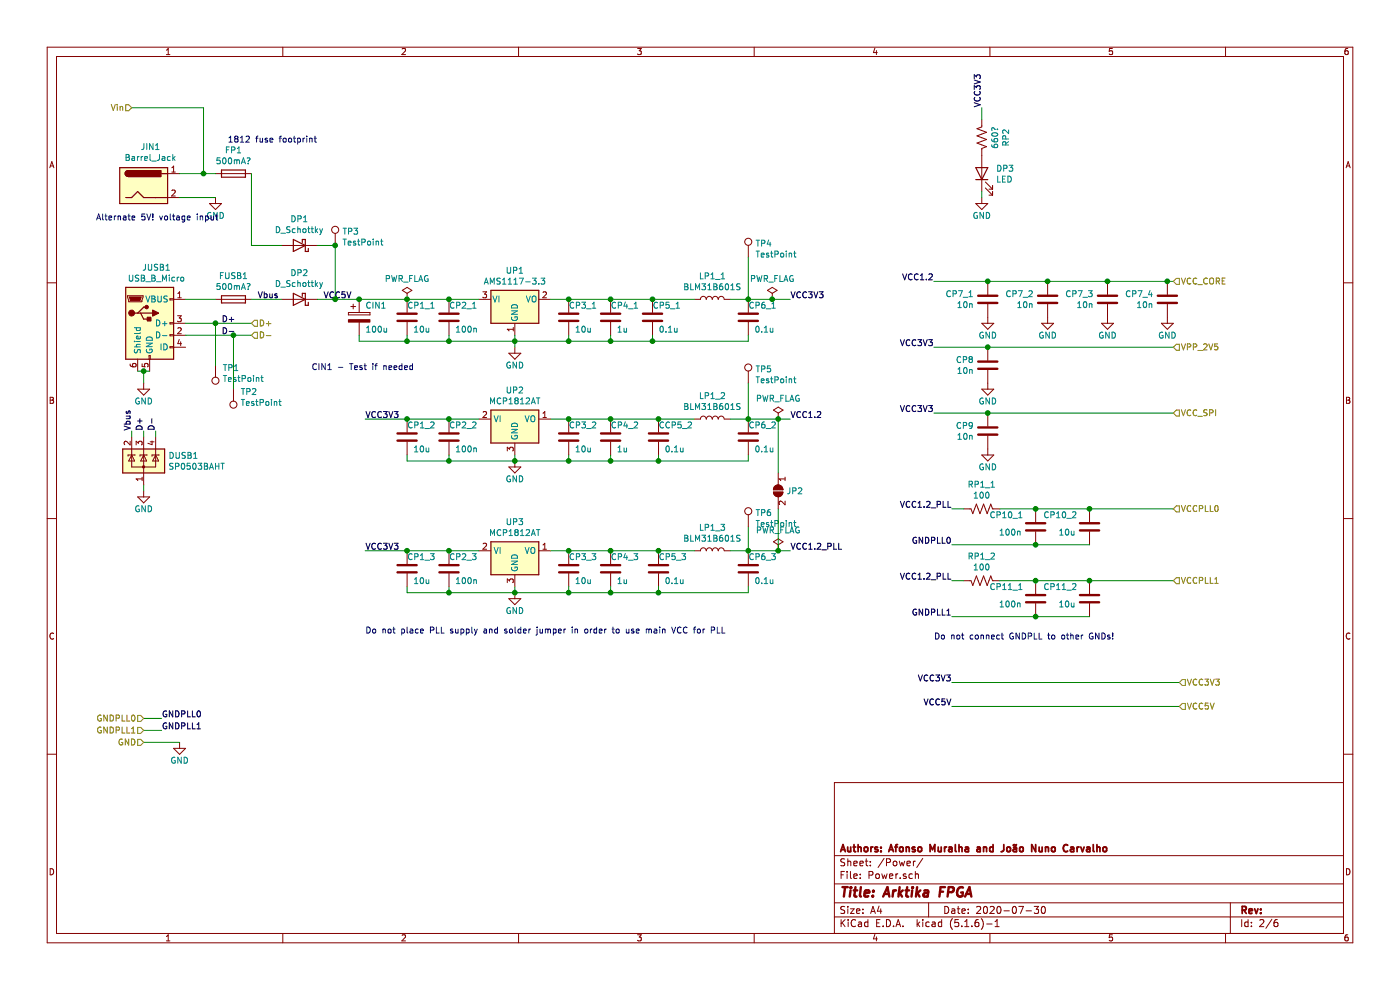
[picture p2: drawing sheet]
EESchema Schematic File Version 4
EELAYER 30 0
EELAYER END
$Descr A4 11693 8268
encoding utf-8
Sheet 2 6
Title "Arktika FPGA"
Date "2020-07-30"
Rev ""
Comp "Authors: Afonso Muralha and João Nuno Carvalho"
Comment1 ""
Comment2 ""
Comment3 ""
Comment4 ""
$EndDescr
$Comp
L arktika-fpga-rescue:MCP1812AT-Regulator_Linear U?
U 1 1
P 4300 3500
AR Path="/5F40A15A" Ref="U?"  Part="1" 
AR Path="/5F3E98C5/5F40A15A" Ref="UP2"  Part="1" 
F 0 "UP2" H 4300 3742 50  0000 C CNN
F 1 "MCP1812AT" H 4300 3651 50  0000 C CNN
F 2 "Package_TO_SOT_SMD:SOT-23" H 4200 3650 50  0001 C CNN
F 3 "https://pt.mouser.com/datasheet/2/268/MCP1811A-11B-12A-12B-Family-Data-Sheet-DS20006088A-1488740.pdf" H 4300 3750 50  0001 C CNN
	1    4300 3500
	1    0    0    -1  
$EndComp
$Comp
L arktika-fpga-rescue:C-Device C?
U 1 1
P 4750 3650
AR Path="/5F40A166" Ref="C?"  Part="1" 
AR Path="/5F3E98C5/5F40A166" Ref="CP3_2"  Part="1" 
F 0 "CP3_2" H 4750 3750 50  0000 L CNN
F 1 "10u" H 4800 3550 50  0000 L CNN
F 2 "Capacitor_SMD:C_0603_1608Metric_Pad1.05x0.95mm_HandSolder" H 4788 3500 50  0001 C CNN
F 3 "~" H 4750 3650 50  0001 C CNN
	1    4750 3650
	1    0    0    -1  
$EndComp
$Comp
L arktika-fpga-rescue:C-Device C?
U 1 1
P 5100 3650
AR Path="/5F40A16C" Ref="C?"  Part="1" 
AR Path="/5F3E98C5/5F40A16C" Ref="CP4_2"  Part="1" 
F 0 "CP4_2" H 5100 3750 50  0000 L CNN
F 1 "1u" H 5150 3550 50  0000 L CNN
F 2 "Capacitor_SMD:C_0603_1608Metric_Pad1.05x0.95mm_HandSolder" H 5138 3500 50  0001 C CNN
F 3 "~" H 5100 3650 50  0001 C CNN
	1    5100 3650
	1    0    0    -1  
$EndComp
Connection ~ 4750 3500
Wire Wire Line
	4750 3500 5100 3500
Connection ~ 5100 3500
Wire Wire Line
	4600 3500 4750 3500
Wire Wire Line
	5100 3800 5100 3850
Wire Wire Line
	5100 3850 4750 3850
Wire Wire Line
	4750 3800 4750 3850
Connection ~ 4750 3850
Text Label 6600 3500 0    50   ~ 0
VCC1.2
$Comp
L arktika-fpga-rescue:C-Device C?
U 1 1
P 3400 3650
AR Path="/5F40A17B" Ref="C?"  Part="1" 
AR Path="/5F3E98C5/5F40A17B" Ref="CP1_2"  Part="1" 
F 0 "CP1_2" H 3400 3750 50  0000 L CNN
F 1 "10u" H 3450 3550 50  0000 L CNN
F 2 "Capacitor_SMD:C_0603_1608Metric_Pad1.05x0.95mm_HandSolder" H 3438 3500 50  0001 C CNN
F 3 "~" H 3400 3650 50  0001 C CNN
	1    3400 3650
	1    0    0    -1  
$EndComp
$Comp
L arktika-fpga-rescue:C-Device C?
U 1 1
P 3750 3650
AR Path="/5F40A181" Ref="C?"  Part="1" 
AR Path="/5F3E98C5/5F40A181" Ref="CP2_2"  Part="1" 
F 0 "CP2_2" H 3750 3750 50  0000 L CNN
F 1 "100n" H 3800 3550 50  0000 L CNN
F 2 "Capacitor_SMD:C_0603_1608Metric_Pad1.05x0.95mm_HandSolder" H 3788 3500 50  0001 C CNN
F 3 "~" H 3750 3650 50  0001 C CNN
	1    3750 3650
	1    0    0    -1  
$EndComp
Connection ~ 3750 3500
Wire Wire Line
	3750 3500 4000 3500
Wire Wire Line
	3400 3800 3400 3850
Wire Wire Line
	3400 3850 3750 3850
Wire Wire Line
	3750 3800 3750 3850
Connection ~ 3750 3850
Wire Wire Line
	3750 3850 4300 3850
$Comp
L arktika-fpga-rescue:GND-power #PWR?
U 1 1
P 4300 3850
AR Path="/5F40A18E" Ref="#PWR?"  Part="1" 
AR Path="/5F3E98C5/5F40A18E" Ref="#PWR0104"  Part="1" 
F 0 "#PWR0104" H 4300 3600 50  0001 C CNN
F 1 "GND" H 4300 3700 50  0000 C CNN
F 2 "" H 4300 3850 50  0001 C CNN
F 3 "" H 4300 3850 50  0001 C CNN
	1    4300 3850
	1    0    0    -1  
$EndComp
Connection ~ 4300 3850
Wire Wire Line
	4300 3850 4750 3850
Wire Wire Line
	4300 3800 4300 3850
Text Label 3050 3500 0    50   ~ 0
VCC3V3
Wire Wire Line
	3050 3500 3400 3500
Connection ~ 3400 3500
Wire Wire Line
	3400 3500 3750 3500
$Comp
L arktika-fpga-rescue:MCP1812AT-Regulator_Linear U?
U 1 1
P 4300 4600
AR Path="/5F40A1B0" Ref="U?"  Part="1" 
AR Path="/5F3E98C5/5F40A1B0" Ref="UP3"  Part="1" 
F 0 "UP3" H 4300 4842 50  0000 C CNN
F 1 "MCP1812AT" H 4300 4751 50  0000 C CNN
F 2 "Package_TO_SOT_SMD:SOT-23" H 4200 4750 50  0001 C CNN
F 3 "https://pt.mouser.com/datasheet/2/268/MCP1811A-11B-12A-12B-Family-Data-Sheet-DS20006088A-1488740.pdf" H 4300 4850 50  0001 C CNN
	1    4300 4600
	1    0    0    -1  
$EndComp
$Comp
L arktika-fpga-rescue:C-Device C?
U 1 1
P 4750 4750
AR Path="/5F40A1B6" Ref="C?"  Part="1" 
AR Path="/5F3E98C5/5F40A1B6" Ref="CP3_3"  Part="1" 
F 0 "CP3_3" H 4750 4850 50  0000 L CNN
F 1 "10u" H 4800 4650 50  0000 L CNN
F 2 "Capacitor_SMD:C_0603_1608Metric_Pad1.05x0.95mm_HandSolder" H 4788 4600 50  0001 C CNN
F 3 "~" H 4750 4750 50  0001 C CNN
	1    4750 4750
	1    0    0    -1  
$EndComp
$Comp
L arktika-fpga-rescue:C-Device C?
U 1 1
P 5100 4750
AR Path="/5F40A1BC" Ref="C?"  Part="1" 
AR Path="/5F3E98C5/5F40A1BC" Ref="CP4_3"  Part="1" 
F 0 "CP4_3" H 5100 4850 50  0000 L CNN
F 1 "1u" H 5150 4650 50  0000 L CNN
F 2 "Capacitor_SMD:C_0603_1608Metric_Pad1.05x0.95mm_HandSolder" H 5138 4600 50  0001 C CNN
F 3 "~" H 5100 4750 50  0001 C CNN
	1    5100 4750
	1    0    0    -1  
$EndComp
Connection ~ 4750 4600
Wire Wire Line
	4750 4600 5100 4600
Connection ~ 5100 4600
Wire Wire Line
	4600 4600 4750 4600
Wire Wire Line
	5100 4900 5100 4950
Wire Wire Line
	5100 4950 4750 4950
Wire Wire Line
	4750 4900 4750 4950
Connection ~ 4750 4950
Text Label 6600 4600 0    50   ~ 0
VCC1.2_PLL
$Comp
L arktika-fpga-rescue:C-Device C?
U 1 1
P 3400 4750
AR Path="/5F40A1CB" Ref="C?"  Part="1" 
AR Path="/5F3E98C5/5F40A1CB" Ref="CP1_3"  Part="1" 
F 0 "CP1_3" H 3400 4850 50  0000 L CNN
F 1 "10u" H 3450 4650 50  0000 L CNN
F 2 "Capacitor_SMD:C_0603_1608Metric_Pad1.05x0.95mm_HandSolder" H 3438 4600 50  0001 C CNN
F 3 "~" H 3400 4750 50  0001 C CNN
	1    3400 4750
	1    0    0    -1  
$EndComp
$Comp
L arktika-fpga-rescue:C-Device C?
U 1 1
P 3750 4750
AR Path="/5F40A1D1" Ref="C?"  Part="1" 
AR Path="/5F3E98C5/5F40A1D1" Ref="CP2_3"  Part="1" 
F 0 "CP2_3" H 3750 4850 50  0000 L CNN
F 1 "100n" H 3800 4650 50  0000 L CNN
F 2 "Capacitor_SMD:C_0603_1608Metric_Pad1.05x0.95mm_HandSolder" H 3788 4600 50  0001 C CNN
F 3 "~" H 3750 4750 50  0001 C CNN
	1    3750 4750
	1    0    0    -1  
$EndComp
Connection ~ 3750 4600
Wire Wire Line
	3750 4600 4000 4600
Wire Wire Line
	3400 4900 3400 4950
Wire Wire Line
	3400 4950 3750 4950
Wire Wire Line
	3750 4900 3750 4950
Connection ~ 3750 4950
Wire Wire Line
	3750 4950 4300 4950
$Comp
L arktika-fpga-rescue:GND-power #PWR?
U 1 1
P 4300 4950
AR Path="/5F40A1DE" Ref="#PWR?"  Part="1" 
AR Path="/5F3E98C5/5F40A1DE" Ref="#PWR0105"  Part="1" 
F 0 "#PWR0105" H 4300 4700 50  0001 C CNN
F 1 "GND" H 4300 4800 50  0000 C CNN
F 2 "" H 4300 4950 50  0001 C CNN
F 3 "" H 4300 4950 50  0001 C CNN
	1    4300 4950
	1    0    0    -1  
$EndComp
Connection ~ 4300 4950
Wire Wire Line
	4300 4950 4750 4950
Wire Wire Line
	4300 4900 4300 4950
Text Label 3050 4600 0    50   ~ 0
VCC3V3
Wire Wire Line
	3050 4600 3400 4600
Connection ~ 3400 4600
Wire Wire Line
	3400 4600 3750 4600
Text Label 7950 4850 2    50   ~ 0
VCC1.2_PLL
$Comp
L arktika-fpga-rescue:R_US-Device R?
U 1 1
P 8200 4850
AR Path="/5F40A1F2" Ref="R?"  Part="1" 
AR Path="/5F3E98C5/5F40A1F2" Ref="RP1_2"  Part="1" 
F 0 "RP1_2" V 7995 4850 50  0000 C CNN
F 1 "100" V 8086 4850 50  0000 C CNN
F 2 "Resistor_SMD:R_0603_1608Metric_Pad1.05x0.95mm_HandSolder" V 8240 4840 50  0001 C CNN
F 3 "~" H 8200 4850 50  0001 C CNN
	1    8200 4850
	0    -1   1    0   
$EndComp
$Comp
L arktika-fpga-rescue:C-Device C?
U 1 1
P 9100 5000
AR Path="/5F40A1F8" Ref="C?"  Part="1" 
AR Path="/5F3E98C5/5F40A1F8" Ref="CP11_2"  Part="1" 
F 0 "CP11_2" H 9200 5100 50  0000 L CNN
F 1 "10u" H 9215 4955 50  0000 L CNN
F 2 "Capacitor_SMD:C_0603_1608Metric_Pad1.05x0.95mm_HandSolder" H 9138 4850 50  0001 C CNN
F 3 "~" H 9100 5000 50  0001 C CNN
	1    9100 5000
	-1   0    0    -1  
$EndComp
$Comp
L arktika-fpga-rescue:C-Device C?
U 1 1
P 8650 5000
AR Path="/5F40A1FE" Ref="C?"  Part="1" 
AR Path="/5F3E98C5/5F40A1FE" Ref="CP11_1"  Part="1" 
F 0 "CP11_1" H 8750 5100 50  0000 L CNN
F 1 "100n" H 8765 4955 50  0000 L CNN
F 2 "Capacitor_SMD:C_0603_1608Metric_Pad1.05x0.95mm_HandSolder" H 8688 4850 50  0001 C CNN
F 3 "~" H 8650 5000 50  0001 C CNN
	1    8650 5000
	-1   0    0    -1  
$EndComp
Connection ~ 8650 4850
Connection ~ 9100 4850
Wire Wire Line
	9100 4850 8650 4850
Text Label 7950 5150 2    50   ~ 0
GNDPLL1
Wire Wire Line
	8650 4850 8350 4850
Wire Wire Line
	8050 4850 7950 4850
Wire Wire Line
	9100 5150 8650 5150
Connection ~ 8650 5150
Wire Wire Line
	8650 5150 7950 5150
Text Notes 7800 5350 0    50   ~ 0
Do not connect GNDPLL to other GNDs!\n
Text Label 7950 4250 2    50   ~ 0
VCC1.2_PLL
$Comp
L arktika-fpga-rescue:R_US-Device R?
U 1 1
P 8200 4250
AR Path="/5F40A210" Ref="R?"  Part="1" 
AR Path="/5F3E98C5/5F40A210" Ref="RP1_1"  Part="1" 
F 0 "RP1_1" V 7995 4250 50  0000 C CNN
F 1 "100" V 8086 4250 50  0000 C CNN
F 2 "Resistor_SMD:R_0603_1608Metric_Pad1.05x0.95mm_HandSolder" V 8240 4240 50  0001 C CNN
F 3 "~" H 8200 4250 50  0001 C CNN
	1    8200 4250
	0    -1   1    0   
$EndComp
$Comp
L arktika-fpga-rescue:C-Device C?
U 1 1
P 9100 4400
AR Path="/5F40A216" Ref="C?"  Part="1" 
AR Path="/5F3E98C5/5F40A216" Ref="CP10_2"  Part="1" 
F 0 "CP10_2" H 9200 4500 50  0000 L CNN
F 1 "10u" H 9215 4355 50  0000 L CNN
F 2 "Capacitor_SMD:C_0603_1608Metric_Pad1.05x0.95mm_HandSolder" H 9138 4250 50  0001 C CNN
F 3 "~" H 9100 4400 50  0001 C CNN
	1    9100 4400
	-1   0    0    -1  
$EndComp
$Comp
L arktika-fpga-rescue:C-Device C?
U 1 1
P 8650 4400
AR Path="/5F40A21C" Ref="C?"  Part="1" 
AR Path="/5F3E98C5/5F40A21C" Ref="CP10_1"  Part="1" 
F 0 "CP10_1" H 8750 4500 50  0000 L CNN
F 1 "100n" H 8765 4355 50  0000 L CNN
F 2 "Capacitor_SMD:C_0603_1608Metric_Pad1.05x0.95mm_HandSolder" H 8688 4250 50  0001 C CNN
F 3 "~" H 8650 4400 50  0001 C CNN
	1    8650 4400
	-1   0    0    -1  
$EndComp
Connection ~ 8650 4250
Connection ~ 9100 4250
Wire Wire Line
	9100 4250 8650 4250
Text Label 7950 4550 2    50   ~ 0
GNDPLL0
Wire Wire Line
	8650 4250 8350 4250
Wire Wire Line
	8050 4250 7950 4250
Wire Wire Line
	9100 4550 8650 4550
Connection ~ 8650 4550
Wire Wire Line
	8650 4550 7950 4550
Wire Wire Line
	5100 4600 5500 4600
Wire Wire Line
	6500 3950 6500 3500
Wire Wire Line
	6500 4250 6500 4600
Text Notes 3050 5300 0    50   ~ 0
Do not place PLL supply and solder jumper in order to use main VCC for PLL\n
Wire Wire Line
	1200 4050 1200 4100
$Comp
L arktika-fpga-rescue:GND-power #PWR?
U 1 1
P 1200 4100
AR Path="/5F40A231" Ref="#PWR?"  Part="1" 
AR Path="/5F3E98C5/5F40A231" Ref="#PWR0106"  Part="1" 
F 0 "#PWR0106" H 1200 3850 50  0001 C CNN
F 1 "GND" H 1200 3950 50  0000 C CNN
F 2 "" H 1200 4100 50  0001 C CNN
F 3 "" H 1200 4100 50  0001 C CNN
	1    1200 4100
	1    0    0    -1  
$EndComp
Wire Wire Line
	1100 3600 1100 3650
Wire Wire Line
	1200 3600 1200 3650
Wire Wire Line
	1300 3600 1300 3650
Text Label 1300 3600 1    50   ~ 0
D-
Text Label 1200 3600 1    50   ~ 0
D+
Text Label 1100 3600 1    50   ~ 0
Vbus
$Comp
L arktika-fpga-rescue:SP0503BAHT-Power_Protection D?
U 1 1
P 1200 3850
AR Path="/5F40A23D" Ref="D?"  Part="1" 
AR Path="/5F3E98C5/5F40A23D" Ref="DUSB1"  Part="1" 
F 0 "DUSB1" H 1405 3896 50  0000 L CNN
F 1 "SP0503BAHT" H 1405 3805 50  0000 L CNN
F 2 "Package_TO_SOT_SMD:SOT-143" H 1425 3800 50  0001 L CNN
F 3 "http://www.littelfuse.com/~/media/files/littelfuse/technical%20resources/documents/data%20sheets/sp05xxba.pdf" H 1325 3975 50  0001 C CNN
	1    1200 3850
	1    0    0    -1  
$EndComp
Wire Wire Line
	5100 2500 5450 2500
Text Label 6600 2500 0    50   ~ 0
VCC3V3
Wire Wire Line
	4750 2850 4300 2850
Connection ~ 4750 2850
Wire Wire Line
	4750 2800 4750 2850
Wire Wire Line
	5100 2850 4750 2850
Wire Wire Line
	5100 2800 5100 2850
Wire Wire Line
	3750 2850 4300 2850
Connection ~ 3750 2850
Wire Wire Line
	3750 2800 3750 2850
Wire Wire Line
	4300 2850 4300 2900
Connection ~ 4300 2850
Wire Wire Line
	3400 2850 3750 2850
Wire Wire Line
	3400 2800 3400 2850
Wire Wire Line
	3750 2500 4000 2500
Wire Wire Line
	4600 2500 4750 2500
Connection ~ 5100 2500
Wire Wire Line
	4750 2500 5100 2500
Connection ~ 4750 2500
$Comp
L arktika-fpga-rescue:C-Device C?
U 1 1
P 5100 2650
AR Path="/5F40A256" Ref="C?"  Part="1" 
AR Path="/5F3E98C5/5F40A256" Ref="CP4_1"  Part="1" 
F 0 "CP4_1" H 5100 2750 50  0000 L CNN
F 1 "1u" H 5150 2550 50  0000 L CNN
F 2 "Capacitor_SMD:C_0603_1608Metric_Pad1.05x0.95mm_HandSolder" H 5138 2500 50  0001 C CNN
F 3 "~" H 5100 2650 50  0001 C CNN
	1    5100 2650
	1    0    0    -1  
$EndComp
$Comp
L arktika-fpga-rescue:C-Device C?
U 1 1
P 4750 2650
AR Path="/5F40A25C" Ref="C?"  Part="1" 
AR Path="/5F3E98C5/5F40A25C" Ref="CP3_1"  Part="1" 
F 0 "CP3_1" H 4750 2750 50  0000 L CNN
F 1 "10u" H 4800 2550 50  0000 L CNN
F 2 "Capacitor_SMD:C_0603_1608Metric_Pad1.05x0.95mm_HandSolder" H 4788 2500 50  0001 C CNN
F 3 "~" H 4750 2650 50  0001 C CNN
	1    4750 2650
	1    0    0    -1  
$EndComp
Connection ~ 3750 2500
$Comp
L arktika-fpga-rescue:C-Device C?
U 1 1
P 3750 2650
AR Path="/5F40A263" Ref="C?"  Part="1" 
AR Path="/5F3E98C5/5F40A263" Ref="CP2_1"  Part="1" 
F 0 "CP2_1" H 3750 2750 50  0000 L CNN
F 1 "100n" H 3800 2550 50  0000 L CNN
F 2 "Capacitor_SMD:C_0603_1608Metric_Pad1.05x0.95mm_HandSolder" H 3788 2500 50  0001 C CNN
F 3 "~" H 3750 2650 50  0001 C CNN
	1    3750 2650
	1    0    0    -1  
$EndComp
Wire Wire Line
	3400 2500 3750 2500
Connection ~ 3400 2500
$Comp
L arktika-fpga-rescue:C-Device C?
U 1 1
P 3400 2650
AR Path="/5F40A26B" Ref="C?"  Part="1" 
AR Path="/5F3E98C5/5F40A26B" Ref="CP1_1"  Part="1" 
F 0 "CP1_1" H 3400 2750 50  0000 L CNN
F 1 "10u" H 3450 2550 50  0000 L CNN
F 2 "Capacitor_SMD:C_0603_1608Metric_Pad1.05x0.95mm_HandSolder" H 3438 2500 50  0001 C CNN
F 3 "~" H 3400 2650 50  0001 C CNN
	1    3400 2650
	1    0    0    -1  
$EndComp
Wire Wire Line
	4300 2800 4300 2850
$Comp
L arktika-fpga-rescue:GND-power #PWR?
U 1 1
P 4300 2900
AR Path="/5F40A272" Ref="#PWR?"  Part="1" 
AR Path="/5F3E98C5/5F40A272" Ref="#PWR0107"  Part="1" 
F 0 "#PWR0107" H 4300 2650 50  0001 C CNN
F 1 "GND" H 4300 2750 50  0000 C CNN
F 2 "" H 4300 2900 50  0001 C CNN
F 3 "" H 4300 2900 50  0001 C CNN
	1    4300 2900
	1    0    0    -1  
$EndComp
Wire Wire Line
	1200 3100 1200 3200
Wire Wire Line
	1550 2800 1950 2800
Wire Wire Line
	1550 2700 1800 2700
$Comp
L arktika-fpga-rescue:Fuse-Device F?
U 1 1
P 1950 2500
AR Path="/5F40A27C" Ref="F?"  Part="1" 
AR Path="/5F3E98C5/5F40A27C" Ref="FUSB1"  Part="1" 
F 0 "FUSB1" V 1753 2500 50  0000 C CNN
F 1 "500mA?" V 1844 2500 50  0000 C CNN
F 2 "Fuse:Fuse_1812_4532Metric_Pad1.30x3.40mm_HandSolder" V 1880 2500 50  0001 C CNN
F 3 "~" H 1950 2500 50  0001 C CNN
	1    1950 2500
	0    1    1    0   
$EndComp
Wire Wire Line
	1200 3100 1250 3100
Connection ~ 1200 3100
Wire Wire Line
	1150 3100 1200 3100
$Comp
L arktika-fpga-rescue:GND-power #PWR?
U 1 1
P 1200 3200
AR Path="/5F40A286" Ref="#PWR?"  Part="1" 
AR Path="/5F3E98C5/5F40A286" Ref="#PWR0108"  Part="1" 
F 0 "#PWR0108" H 1200 2950 50  0001 C CNN
F 1 "GND" H 1200 3050 50  0000 C CNN
F 2 "" H 1200 3200 50  0001 C CNN
F 3 "" H 1200 3200 50  0001 C CNN
	1    1200 3200
	1    0    0    -1  
$EndComp
Text Label 1850 2800 0    50   ~ 0
D-
Text Label 1850 2700 0    50   ~ 0
D+
Text Label 2700 2500 0    50   ~ 0
VCC5V
$Comp
L arktika-fpga-rescue:USB_B_Micro-Connector J?
U 1 1
P 1250 2700
AR Path="/5F40A28F" Ref="J?"  Part="1" 
AR Path="/5F3E98C5/5F40A28F" Ref="JUSB1"  Part="1" 
F 0 "JUSB1" H 1307 3167 50  0000 C CNN
F 1 "USB_B_Micro" H 1307 3076 50  0000 C CNN
F 2 "Connector_USB:USB_Micro-B_Molex-105017-0001" H 1400 2650 50  0001 C CNN
F 3 "~" H 1400 2650 50  0001 C CNN
	1    1250 2700
	1    0    0    -1  
$EndComp
$Comp
L arktika-fpga-rescue:AMS1117-3.3-Regulator_Linear U?
U 1 1
P 4300 2500
AR Path="/5F40A295" Ref="U?"  Part="1" 
AR Path="/5F3E98C5/5F40A295" Ref="UP1"  Part="1" 
F 0 "UP1" H 4300 2742 50  0000 C CNN
F 1 "AMS1117-3.3" H 4300 2651 50  0000 C CNN
F 2 "Package_TO_SOT_SMD:SOT-223-3_TabPin2" H 4300 2700 50  0001 C CNN
F 3 "http://www.advanced-monolithic.com/pdf/ds1117.pdf" H 4400 2250 50  0001 C CNN
	1    4300 2500
	1    0    0    -1  
$EndComp
$Comp
L arktika-fpga-rescue:SolderJumper_2_Open-Jumper JP?
U 1 1
P 6500 4100
AR Path="/5F40A29B" Ref="JP?"  Part="1" 
AR Path="/5F3E98C5/5F40A29B" Ref="JP2"  Part="1" 
F 0 "JP2" V 6500 4168 50  0000 L CNN
F 1 "SolderJumper_2_Open" V 6545 4168 50  0001 L CNN
F 2 "Jumper:SolderJumper-2_P1.3mm_Open_RoundedPad1.0x1.5mm" H 6500 4100 50  0001 C CNN
F 3 "~" H 6500 4100 50  0001 C CNN
	1    6500 4100
	0    1    1    0   
$EndComp
$Comp
L arktika-fpga-rescue:C-Device C?
U 1 1
P 5450 2650
AR Path="/5F40A2A1" Ref="C?"  Part="1" 
AR Path="/5F3E98C5/5F40A2A1" Ref="CP5_1"  Part="1" 
F 0 "CP5_1" H 5450 2750 50  0000 L CNN
F 1 "0.1u" H 5500 2550 50  0000 L CNN
F 2 "Capacitor_SMD:C_0603_1608Metric_Pad1.05x0.95mm_HandSolder" H 5488 2500 50  0001 C CNN
F 3 "~" H 5450 2650 50  0001 C CNN
	1    5450 2650
	1    0    0    -1  
$EndComp
Connection ~ 5450 2500
$Comp
L arktika-fpga-rescue:C-Device C?
U 1 1
P 5500 3650
AR Path="/5F40A2A8" Ref="C?"  Part="1" 
AR Path="/5F3E98C5/5F40A2A8" Ref="CCP5_2"  Part="1" 
F 0 "CCP5_2" H 5500 3750 50  0000 L CNN
F 1 "0.1u" H 5550 3550 50  0000 L CNN
F 2 "Capacitor_SMD:C_0603_1608Metric_Pad1.05x0.95mm_HandSolder" H 5538 3500 50  0001 C CNN
F 3 "~" H 5500 3650 50  0001 C CNN
	1    5500 3650
	1    0    0    -1  
$EndComp
Connection ~ 5100 3850
$Comp
L arktika-fpga-rescue:C-Device C?
U 1 1
P 5500 4750
AR Path="/5F40A2AF" Ref="C?"  Part="1" 
AR Path="/5F3E98C5/5F40A2AF" Ref="CP5_3"  Part="1" 
F 0 "CP5_3" H 5500 4850 50  0000 L CNN
F 1 "0.1u" H 5550 4650 50  0000 L CNN
F 2 "Capacitor_SMD:C_0603_1608Metric_Pad1.05x0.95mm_HandSolder" H 5538 4600 50  0001 C CNN
F 3 "~" H 5500 4750 50  0001 C CNN
	1    5500 4750
	1    0    0    -1  
$EndComp
Connection ~ 5500 3500
Wire Wire Line
	5500 3500 5800 3500
Wire Wire Line
	5100 3500 5500 3500
Wire Wire Line
	5500 3850 5500 3800
Wire Wire Line
	5100 3850 5500 3850
Wire Wire Line
	5500 4900 5500 4950
Wire Wire Line
	5500 4950 5100 4950
Connection ~ 5100 4950
Wire Wire Line
	5500 4600 5800 4600
Connection ~ 5500 4600
Wire Wire Line
	5450 2800 5450 2850
Wire Wire Line
	5450 2850 5100 2850
Connection ~ 5100 2850
Wire Wire Line
	5450 2500 5800 2500
$Comp
L arktika-fpga-rescue:L-Device L?
U 1 1
P 5950 2500
AR Path="/5F40A2C3" Ref="L?"  Part="1" 
AR Path="/5F3E98C5/5F40A2C3" Ref="LP1_1"  Part="1" 
F 0 "LP1_1" V 6140 2500 50  0000 C CNN
F 1 "BLM31B601S" V 6049 2500 50  0000 C CNN
F 2 "Inductor_SMD:L_1206_3216Metric_Pad1.42x1.75mm_HandSolder" H 5950 2500 50  0001 C CNN
F 3 "~" H 5950 2500 50  0001 C CNN
	1    5950 2500
	0    -1   -1   0   
$EndComp
$Comp
L arktika-fpga-rescue:L-Device L?
U 1 1
P 5950 3500
AR Path="/5F40A2C9" Ref="L?"  Part="1" 
AR Path="/5F3E98C5/5F40A2C9" Ref="LP1_2"  Part="1" 
F 0 "LP1_2" V 6140 3500 50  0000 C CNN
F 1 "BLM31B601S" V 6049 3500 50  0000 C CNN
F 2 "Inductor_SMD:L_1206_3216Metric_Pad1.42x1.75mm_HandSolder" H 5950 3500 50  0001 C CNN
F 3 "~" H 5950 3500 50  0001 C CNN
	1    5950 3500
	0    -1   -1   0   
$EndComp
$Comp
L arktika-fpga-rescue:L-Device L?
U 1 1
P 5950 4600
AR Path="/5F40A2CF" Ref="L?"  Part="1" 
AR Path="/5F3E98C5/5F40A2CF" Ref="LP1_3"  Part="1" 
F 0 "LP1_3" V 6140 4600 50  0000 C CNN
F 1 "BLM31B601S" V 6049 4600 50  0000 C CNN
F 2 "Inductor_SMD:L_1206_3216Metric_Pad1.42x1.75mm_HandSolder" H 5950 4600 50  0001 C CNN
F 3 "~" H 5950 4600 50  0001 C CNN
	1    5950 4600
	0    -1   -1   0   
$EndComp
$Comp
L arktika-fpga-rescue:C-Device C?
U 1 1
P 6250 2650
AR Path="/5F40A2D5" Ref="C?"  Part="1" 
AR Path="/5F3E98C5/5F40A2D5" Ref="CP6_1"  Part="1" 
F 0 "CP6_1" H 6250 2750 50  0000 L CNN
F 1 "0.1u" H 6300 2550 50  0000 L CNN
F 2 "Capacitor_SMD:C_0603_1608Metric_Pad1.05x0.95mm_HandSolder" H 6288 2500 50  0001 C CNN
F 3 "~" H 6250 2650 50  0001 C CNN
	1    6250 2650
	1    0    0    -1  
$EndComp
$Comp
L arktika-fpga-rescue:C-Device C?
U 1 1
P 6250 3650
AR Path="/5F40A2DB" Ref="C?"  Part="1" 
AR Path="/5F3E98C5/5F40A2DB" Ref="CP6_2"  Part="1" 
F 0 "CP6_2" H 6250 3750 50  0000 L CNN
F 1 "0.1u" H 6300 3550 50  0000 L CNN
F 2 "Capacitor_SMD:C_0603_1608Metric_Pad1.05x0.95mm_HandSolder" H 6288 3500 50  0001 C CNN
F 3 "~" H 6250 3650 50  0001 C CNN
	1    6250 3650
	1    0    0    -1  
$EndComp
$Comp
L arktika-fpga-rescue:C-Device C?
U 1 1
P 6250 4750
AR Path="/5F40A2E1" Ref="C?"  Part="1" 
AR Path="/5F3E98C5/5F40A2E1" Ref="CP6_3"  Part="1" 
F 0 "CP6_3" H 6250 4850 50  0000 L CNN
F 1 "0.1u" H 6300 4650 50  0000 L CNN
F 2 "Capacitor_SMD:C_0603_1608Metric_Pad1.05x0.95mm_HandSolder" H 6288 4600 50  0001 C CNN
F 3 "~" H 6250 4750 50  0001 C CNN
	1    6250 4750
	1    0    0    -1  
$EndComp
Wire Wire Line
	6100 4600 6250 4600
Connection ~ 6250 4600
Wire Wire Line
	6100 3500 6250 3500
Connection ~ 6250 3500
Wire Wire Line
	6100 2500 6250 2500
Connection ~ 6250 2500
Wire Wire Line
	6250 2800 6250 2850
Wire Wire Line
	6250 2850 5450 2850
Connection ~ 5450 2850
Wire Wire Line
	6250 3500 6500 3500
Connection ~ 6500 3500
Wire Wire Line
	6500 3500 6600 3500
Wire Wire Line
	6250 4600 6500 4600
Connection ~ 6500 4600
Wire Wire Line
	6500 4600 6600 4600
Wire Wire Line
	6250 4900 6250 4950
Wire Wire Line
	6250 4950 5500 4950
Connection ~ 5500 4950
Wire Wire Line
	6250 3800 6250 3850
Wire Wire Line
	6250 3850 5500 3850
Connection ~ 5500 3850
Wire Wire Line
	6250 2500 6450 2500
$Comp
L arktika-fpga-rescue:GND-power #PWR?
U 1 1
P 8250 3750
AR Path="/5F40A2FD" Ref="#PWR?"  Part="1" 
AR Path="/5F3E98C5/5F40A2FD" Ref="#PWR0109"  Part="1" 
F 0 "#PWR0109" H 8250 3500 50  0001 C CNN
F 1 "GND" H 8250 3600 50  0000 C CNN
F 2 "" H 8250 3750 50  0001 C CNN
F 3 "" H 8250 3750 50  0001 C CNN
	1    8250 3750
	-1   0    0    -1  
$EndComp
Text Label 7800 3450 2    50   ~ 0
VCC3V3
Text Label 7800 2900 2    50   ~ 0
VCC3V3
Text Label 7800 2350 2    50   ~ 0
VCC1.2
$Comp
L arktika-fpga-rescue:GND-power #PWR?
U 1 1
P 8250 3200
AR Path="/5F40A306" Ref="#PWR?"  Part="1" 
AR Path="/5F3E98C5/5F40A306" Ref="#PWR0110"  Part="1" 
F 0 "#PWR0110" H 8250 2950 50  0001 C CNN
F 1 "GND" H 8250 3050 50  0000 C CNN
F 2 "" H 8250 3200 50  0001 C CNN
F 3 "" H 8250 3200 50  0001 C CNN
	1    8250 3200
	-1   0    0    -1  
$EndComp
Wire Wire Line
	8250 3450 7800 3450
Connection ~ 8250 3450
$Comp
L arktika-fpga-rescue:C-Device C?
U 1 1
P 8250 3600
AR Path="/5F40A30E" Ref="C?"  Part="1" 
AR Path="/5F3E98C5/5F40A30E" Ref="CP9"  Part="1" 
F 0 "CP9" H 8365 3646 50  0000 L CNN
F 1 "10n" H 8365 3555 50  0000 L CNN
F 2 "Capacitor_SMD:C_0603_1608Metric_Pad1.05x0.95mm_HandSolder" H 8288 3450 50  0001 C CNN
F 3 "~" H 8250 3600 50  0001 C CNN
	1    8250 3600
	-1   0    0    -1  
$EndComp
Wire Wire Line
	8250 2900 7800 2900
Connection ~ 8250 2900
$Comp
L arktika-fpga-rescue:C-Device C?
U 1 1
P 8250 3050
AR Path="/5F40A316" Ref="C?"  Part="1" 
AR Path="/5F3E98C5/5F40A316" Ref="CP8"  Part="1" 
F 0 "CP8" H 8365 3096 50  0000 L CNN
F 1 "10n" H 8365 3005 50  0000 L CNN
F 2 "Capacitor_SMD:C_0603_1608Metric_Pad1.05x0.95mm_HandSolder" H 8288 2900 50  0001 C CNN
F 3 "~" H 8250 3050 50  0001 C CNN
	1    8250 3050
	-1   0    0    -1  
$EndComp
$Comp
L arktika-fpga-rescue:GND-power #PWR?
U 1 1
P 8250 2650
AR Path="/5F40A31C" Ref="#PWR?"  Part="1" 
AR Path="/5F3E98C5/5F40A31C" Ref="#PWR0111"  Part="1" 
F 0 "#PWR0111" H 8250 2400 50  0001 C CNN
F 1 "GND" H 8250 2500 50  0000 C CNN
F 2 "" H 8250 2650 50  0001 C CNN
F 3 "" H 8250 2650 50  0001 C CNN
	1    8250 2650
	-1   0    0    -1  
$EndComp
Text HLabel 9800 2350 2    50   Input ~ 0
VCC_CORE
Text HLabel 9800 2900 2    50   Input ~ 0
VPP_2V5
Text HLabel 9800 3450 2    50   Input ~ 0
VCC_SPI
Text HLabel 9800 4250 2    50   Input ~ 0
VCCPLL0
Text HLabel 9800 4850 2    50   Input ~ 0
VCCPLL1
Wire Wire Line
	8250 2900 9800 2900
Wire Wire Line
	8250 3450 9800 3450
Wire Wire Line
	9100 4250 9800 4250
Wire Wire Line
	9100 4850 9800 4850
Text HLabel 2100 2700 2    50   Input ~ 0
D+
Text HLabel 2100 2800 2    50   Input ~ 0
D-
Text HLabel 9850 5900 2    50   Input ~ 0
VCC5V
$Comp
L arktika-fpga-rescue:CP-Device CIN1
U 1 1
P 3000 2650
F 0 "CIN1" H 3050 2750 50  0000 L CNN
F 1 "100u" H 3050 2550 50  0000 L CNN
F 2 "Capacitor_SMD:C_0603_1608Metric_Pad1.05x0.95mm_HandSolder" H 3038 2500 50  0001 C CNN
F 3 "~" H 3000 2650 50  0001 C CNN
	1    3000 2650
	1    0    0    -1  
$EndComp
Wire Wire Line
	3000 2500 3400 2500
Wire Wire Line
	3000 2800 3000 2850
Wire Wire Line
	3000 2850 3400 2850
Connection ~ 3400 2850
Text Notes 2600 3100 0    50   ~ 0
CIN1 - Test if needed\n
$Comp
L arktika-fpga-rescue:Barrel_Jack-Connector JIN1
U 1 1
P 1200 1550
F 0 "JIN1" H 1257 1875 50  0000 C CNN
F 1 "Barrel_Jack" H 1257 1784 50  0000 C CNN
F 2 "Connectors:Barrel_Jack_CUI_PJ-102AH" H 1250 1510 50  0001 C CNN
F 3 "~" H 1250 1510 50  0001 C CNN
	1    1200 1550
	1    0    0    -1  
$EndComp
Text Notes 800  1850 0    50   ~ 0
Alternate 5V! voltage input\n
$Comp
L arktika-fpga-rescue:GND-power #PWR?
U 1 1
P 1800 1650
AR Path="/5F325100" Ref="#PWR?"  Part="1" 
AR Path="/5F3E98C5/5F325100" Ref="#PWR0113"  Part="1" 
F 0 "#PWR0113" H 1800 1400 50  0001 C CNN
F 1 "GND" H 1800 1500 50  0000 C CNN
F 2 "" H 1800 1650 50  0001 C CNN
F 3 "" H 1800 1650 50  0001 C CNN
	1    1800 1650
	1    0    0    -1  
$EndComp
Wire Wire Line
	1800 1650 1500 1650
$Comp
L arktika-fpga-rescue:D_Schottky-Device DP2
U 1 1
P 2500 2500
F 0 "DP2" H 2500 2283 50  0000 C CNN
F 1 "D_Schottky" H 2500 2374 50  0000 C CNN
F 2 "Diode_SMD:D_SMA-SMB_Universal_Handsoldering" H 2500 2500 50  0001 C CNN
F 3 "~" H 2500 2500 50  0001 C CNN
	1    2500 2500
	-1   0    0    1   
$EndComp
$Comp
L arktika-fpga-rescue:D_Schottky-Device DP1
U 1 1
P 2500 2050
F 0 "DP1" H 2500 1833 50  0000 C CNN
F 1 "D_Schottky" H 2500 1924 50  0000 C CNN
F 2 "Diode_SMD:D_SMA-SMB_Universal_Handsoldering" H 2500 2050 50  0001 C CNN
F 3 "~" H 2500 2050 50  0001 C CNN
	1    2500 2050
	-1   0    0    1   
$EndComp
Wire Wire Line
	2650 2500 2800 2500
Connection ~ 3000 2500
Wire Wire Line
	2650 2050 2800 2050
Wire Wire Line
	2800 2050 2800 2500
Connection ~ 2800 2500
Wire Wire Line
	2800 2500 3000 2500
Wire Wire Line
	2100 2050 2350 2050
$Comp
L arktika-fpga-rescue:Fuse-Device F?
U 1 1
P 1950 1450
AR Path="/5F33C8E6" Ref="F?"  Part="1" 
AR Path="/5F3E98C5/5F33C8E6" Ref="FP1"  Part="1" 
F 0 "FP1" V 1753 1450 50  0000 C CNN
F 1 "500mA?" V 1844 1450 50  0000 C CNN
F 2 "Fuse:Fuse_1812_4532Metric_Pad1.30x3.40mm_HandSolder" V 1880 1450 50  0001 C CNN
F 3 "~" H 1950 1450 50  0001 C CNN
	1    1950 1450
	0    1    1    0   
$EndComp
$Comp
L arktika-fpga-rescue:LED-Device DP3
U 1 1
P 8200 1450
F 0 "DP3" V 8239 1332 50  0000 R CNN
F 1 "LED" V 8148 1332 50  0000 R CNN
F 2 "LED_SMD:LED_0603_1608Metric_Pad1.05x0.95mm_HandSolder" H 8200 1450 50  0001 C CNN
F 3 "~" H 8200 1450 50  0001 C CNN
	1    8200 1450
	0    -1   -1   0   
$EndComp
Text Label 8200 900  1    50   ~ 0
VCC3V3
$Comp
L arktika-fpga-rescue:R_US-Device R?
U 1 1
P 8200 1150
AR Path="/5F34E939" Ref="R?"  Part="1" 
AR Path="/5F3E98C5/5F34E939" Ref="RP2"  Part="1" 
F 0 "RP2" V 7995 1150 50  0000 C CNN
F 1 "660?" V 8086 1150 50  0000 C CNN
F 2 "Resistor_SMD:R_0603_1608Metric_Pad1.05x0.95mm_HandSolder" V 8240 1140 50  0001 C CNN
F 3 "~" H 8200 1150 50  0001 C CNN
	1    8200 1150
	-1   0    0    -1  
$EndComp
Wire Wire Line
	8200 900  8200 1000
$Comp
L arktika-fpga-rescue:GND-power #PWR?
U 1 1
P 8200 1650
AR Path="/5F354396" Ref="#PWR?"  Part="1" 
AR Path="/5F3E98C5/5F354396" Ref="#PWR0114"  Part="1" 
F 0 "#PWR0114" H 8200 1400 50  0001 C CNN
F 1 "GND" H 8200 1500 50  0000 C CNN
F 2 "" H 8200 1650 50  0001 C CNN
F 3 "" H 8200 1650 50  0001 C CNN
	1    8200 1650
	1    0    0    -1  
$EndComp
Wire Wire Line
	8200 1600 8200 1650
Wire Wire Line
	2100 1450 2100 2050
Text HLabel 1100 900  0    50   Input ~ 0
Vin
Wire Wire Line
	1100 900  1700 900 
Wire Wire Line
	1700 900  1700 1450
Wire Wire Line
	1500 1450 1700 1450
Wire Wire Line
	1800 1450 1700 1450
Connection ~ 1700 1450
Wire Wire Line
	1550 2500 1800 2500
Wire Wire Line
	2100 2500 2350 2500
Text HLabel 9850 5700 2    50   Input ~ 0
VCC3V3
Text Label 7950 5700 2    50   ~ 0
VCC3V3
Wire Wire Line
	7950 5700 9850 5700
Text Label 7950 5900 2    50   ~ 0
VCC5V
Wire Wire Line
	7950 5900 9850 5900
Text HLabel 1200 6200 0    50   Input ~ 0
GND
$Comp
L arktika-fpga-rescue:GND-power #PWR?
U 1 1
P 1500 6200
AR Path="/5F2B9D61" Ref="#PWR?"  Part="1" 
AR Path="/5F3E98C5/5F2B9D61" Ref="#PWR0115"  Part="1" 
F 0 "#PWR0115" H 1500 5950 50  0001 C CNN
F 1 "GND" H 1500 6050 50  0000 C CNN
F 2 "" H 1500 6200 50  0001 C CNN
F 3 "" H 1500 6200 50  0001 C CNN
	1    1500 6200
	1    0    0    -1  
$EndComp
Wire Wire Line
	1500 6200 1200 6200
Text Notes 1900 1200 0    50   ~ 0
1812 fuse footprint\n
Text Label 2150 2500 0    50   ~ 0
Vbus
$Comp
L power:PWR_FLAG #FLG0101
U 1 1
P 3400 2500
F 0 "#FLG0101" H 3400 2575 50  0001 C CNN
F 1 "PWR_FLAG" H 3400 2673 50  0000 C CNN
F 2 "" H 3400 2500 50  0001 C CNN
F 3 "~" H 3400 2500 50  0001 C CNN
	1    3400 2500
	1    0    0    -1  
$EndComp
$Comp
L power:PWR_FLAG #FLG0102
U 1 1
P 6450 2500
F 0 "#FLG0102" H 6450 2575 50  0001 C CNN
F 1 "PWR_FLAG" H 6450 2673 50  0000 C CNN
F 2 "" H 6450 2500 50  0001 C CNN
F 3 "~" H 6450 2500 50  0001 C CNN
	1    6450 2500
	1    0    0    -1  
$EndComp
Connection ~ 6450 2500
Wire Wire Line
	6450 2500 6600 2500
$Comp
L power:PWR_FLAG #FLG0103
U 1 1
P 6500 3500
F 0 "#FLG0103" H 6500 3575 50  0001 C CNN
F 1 "PWR_FLAG" H 6500 3673 50  0000 C CNN
F 2 "" H 6500 3500 50  0001 C CNN
F 3 "~" H 6500 3500 50  0001 C CNN
	1    6500 3500
	1    0    0    -1  
$EndComp
$Comp
L power:PWR_FLAG #FLG0104
U 1 1
P 6500 4600
F 0 "#FLG0104" H 6500 4675 50  0001 C CNN
F 1 "PWR_FLAG" H 6500 4773 50  0000 C CNN
F 2 "" H 6500 4600 50  0001 C CNN
F 3 "~" H 6500 4600 50  0001 C CNN
	1    6500 4600
	1    0    0    -1  
$EndComp
Text HLabel 1200 6000 0    50   Input ~ 0
GNDPLL0
Text HLabel 1200 6100 0    50   Input ~ 0
GNDPLL1
Text Label 1350 6000 0    50   ~ 0
GNDPLL0
Text Label 1350 6100 0    50   ~ 0
GNDPLL1
Wire Wire Line
	1200 6000 1350 6000
Wire Wire Line
	1350 6100 1200 6100
$Comp
L arktika-fpga-rescue:GND-power #PWR?
U 1 1
P 8750 2650
AR Path="/5F4ECDE2" Ref="#PWR?"  Part="1" 
AR Path="/5F3E98C5/5F4ECDE2" Ref="#PWR0112"  Part="1" 
F 0 "#PWR0112" H 8750 2400 50  0001 C CNN
F 1 "GND" H 8750 2500 50  0000 C CNN
F 2 "" H 8750 2650 50  0001 C CNN
F 3 "" H 8750 2650 50  0001 C CNN
	1    8750 2650
	-1   0    0    -1  
$EndComp
Wire Wire Line
	7800 2350 8250 2350
$Comp
L arktika-fpga-rescue:C-Device CP?
U 1 1
P 8250 2500
AR Path="/5F51BEDB" Ref="CP?"  Part="1" 
AR Path="/5F3E98C5/5F51BEDB" Ref="CP7_1"  Part="1" 
F 0 "CP7_1" H 8365 2546 50  0000 L CNN
F 1 "10n" H 8365 2455 50  0000 L CNN
F 2 "Capacitor_SMD:C_0603_1608Metric_Pad1.05x0.95mm_HandSolder" H 8288 2350 50  0001 C CNN
F 3 "~" H 8250 2500 50  0001 C CNN
	1    8250 2500
	-1   0    0    -1  
$EndComp
Connection ~ 8250 2350
Wire Wire Line
	8250 2350 8750 2350
$Comp
L arktika-fpga-rescue:C-Device CP?
U 1 1
P 8750 2500
AR Path="/5F51C2D8" Ref="CP?"  Part="1" 
AR Path="/5F3E98C5/5F51C2D8" Ref="CP7_2"  Part="1" 
F 0 "CP7_2" H 8865 2546 50  0000 L CNN
F 1 "10n" H 8865 2455 50  0000 L CNN
F 2 "Capacitor_SMD:C_0603_1608Metric_Pad1.05x0.95mm_HandSolder" H 8788 2350 50  0001 C CNN
F 3 "~" H 8750 2500 50  0001 C CNN
	1    8750 2500
	-1   0    0    -1  
$EndComp
Connection ~ 8750 2350
Wire Wire Line
	8750 2350 9250 2350
$Comp
L arktika-fpga-rescue:GND-power #PWR?
U 1 1
P 9250 2650
AR Path="/5F5489D8" Ref="#PWR?"  Part="1" 
AR Path="/5F3E98C5/5F5489D8" Ref="#PWR0158"  Part="1" 
F 0 "#PWR0158" H 9250 2400 50  0001 C CNN
F 1 "GND" H 9250 2500 50  0000 C CNN
F 2 "" H 9250 2650 50  0001 C CNN
F 3 "" H 9250 2650 50  0001 C CNN
	1    9250 2650
	-1   0    0    -1  
$EndComp
$Comp
L arktika-fpga-rescue:C-Device CP?
U 1 1
P 9250 2500
AR Path="/5F31767E" Ref="CP?"  Part="1" 
AR Path="/5F3E98C5/5F31767E" Ref="CP7_3"  Part="1" 
F 0 "CP7_3" H 9365 2546 50  0000 L CNN
F 1 "10n" H 9365 2455 50  0000 L CNN
F 2 "Capacitor_SMD:C_0603_1608Metric_Pad1.05x0.95mm_HandSolder" H 9288 2350 50  0001 C CNN
F 3 "~" H 9250 2500 50  0001 C CNN
	1    9250 2500
	-1   0    0    -1  
$EndComp
Connection ~ 9250 2350
Wire Wire Line
	9250 2350 9750 2350
$Comp
L arktika-fpga-rescue:C-Device CP7_?
U 1 1
P 9750 2500
AR Path="/5FDFD5F6" Ref="CP7_?"  Part="1" 
AR Path="/5F3E98C5/5FDFD5F6" Ref="CP7_4"  Part="1" 
F 0 "CP7_4" H 9865 2546 50  0000 L CNN
F 1 "10n" H 9865 2455 50  0000 L CNN
F 2 "Capacitor_SMD:C_0603_1608Metric_Pad1.05x0.95mm_HandSolder" H 9788 2350 50  0001 C CNN
F 3 "~" H 9750 2500 50  0001 C CNN
	1    9750 2500
	-1   0    0    -1  
$EndComp
Connection ~ 9750 2350
Wire Wire Line
	9750 2350 9800 2350
$Comp
L arktika-fpga-rescue:GND-power #PWR?
U 1 1
P 9750 2650
AR Path="/5FDFDD8F" Ref="#PWR?"  Part="1" 
AR Path="/5F3E98C5/5FDFDD8F" Ref="#PWR0163"  Part="1" 
F 0 "#PWR0163" H 9750 2400 50  0001 C CNN
F 1 "GND" H 9750 2500 50  0000 C CNN
F 2 "" H 9750 2650 50  0001 C CNN
F 3 "" H 9750 2650 50  0001 C CNN
	1    9750 2650
	-1   0    0    -1  
$EndComp
$Comp
L Connector:TestPoint TP3
U 1 1
P 2800 2050
F 0 "TP3" H 2858 2168 50  0000 L CNN
F 1 "TestPoint" H 2858 2077 50  0000 L CNN
F 2 "Connector_Pin:Pin_D0.7mm_L6.5mm_W1.8mm_FlatFork" H 3000 2050 50  0001 C CNN
F 3 "~" H 3000 2050 50  0001 C CNN
	1    2800 2050
	1    0    0    -1  
$EndComp
Connection ~ 2800 2050
$Comp
L Connector:TestPoint TP4
U 1 1
P 6250 2150
F 0 "TP4" H 6308 2268 50  0000 L CNN
F 1 "TestPoint" H 6308 2177 50  0000 L CNN
F 2 "Connector_Pin:Pin_D0.7mm_L6.5mm_W1.8mm_FlatFork" H 6450 2150 50  0001 C CNN
F 3 "~" H 6450 2150 50  0001 C CNN
	1    6250 2150
	1    0    0    -1  
$EndComp
Wire Wire Line
	6250 2150 6250 2500
$Comp
L Connector:TestPoint TP5
U 1 1
P 6250 3200
F 0 "TP5" H 6308 3318 50  0000 L CNN
F 1 "TestPoint" H 6308 3227 50  0000 L CNN
F 2 "Connector_Pin:Pin_D0.7mm_L6.5mm_W1.8mm_FlatFork" H 6450 3200 50  0001 C CNN
F 3 "~" H 6450 3200 50  0001 C CNN
	1    6250 3200
	1    0    0    -1  
$EndComp
Wire Wire Line
	6250 3200 6250 3500
$Comp
L Connector:TestPoint TP6
U 1 1
P 6250 4400
F 0 "TP6" H 6308 4518 50  0000 L CNN
F 1 "TestPoint" H 6308 4427 50  0000 L CNN
F 2 "Connector_Pin:Pin_D0.7mm_L6.5mm_W1.8mm_FlatFork" H 6450 4400 50  0001 C CNN
F 3 "~" H 6450 4400 50  0001 C CNN
	1    6250 4400
	1    0    0    -1  
$EndComp
Wire Wire Line
	6250 4400 6250 4600
$Comp
L Connector:TestPoint TP1
U 1 1
P 1800 3050
F 0 "TP1" H 1742 3076 50  0000 R CNN
F 1 "TestPoint" H 1742 3167 50  0000 R CNN
F 2 "Connector_Pin:Pin_D0.7mm_L6.5mm_W1.8mm_FlatFork" H 2000 3050 50  0001 C CNN
F 3 "~" H 2000 3050 50  0001 C CNN
	1    1800 3050
	-1   0    0    1   
$EndComp
$Comp
L Connector:TestPoint TP2
U 1 1
P 1950 3250
F 0 "TP2" H 1892 3276 50  0000 R CNN
F 1 "TestPoint" H 1892 3367 50  0000 R CNN
F 2 "Connector_Pin:Pin_D0.7mm_L6.5mm_W1.8mm_FlatFork" H 2150 3250 50  0001 C CNN
F 3 "~" H 2150 3250 50  0001 C CNN
	1    1950 3250
	-1   0    0    1   
$EndComp
Wire Wire Line
	1950 3250 1950 2800
Connection ~ 1950 2800
Wire Wire Line
	1950 2800 2100 2800
Wire Wire Line
	1800 2700 1800 3050
Connection ~ 1800 2700
Wire Wire Line
	1800 2700 2100 2700
$EndSCHEMATC
